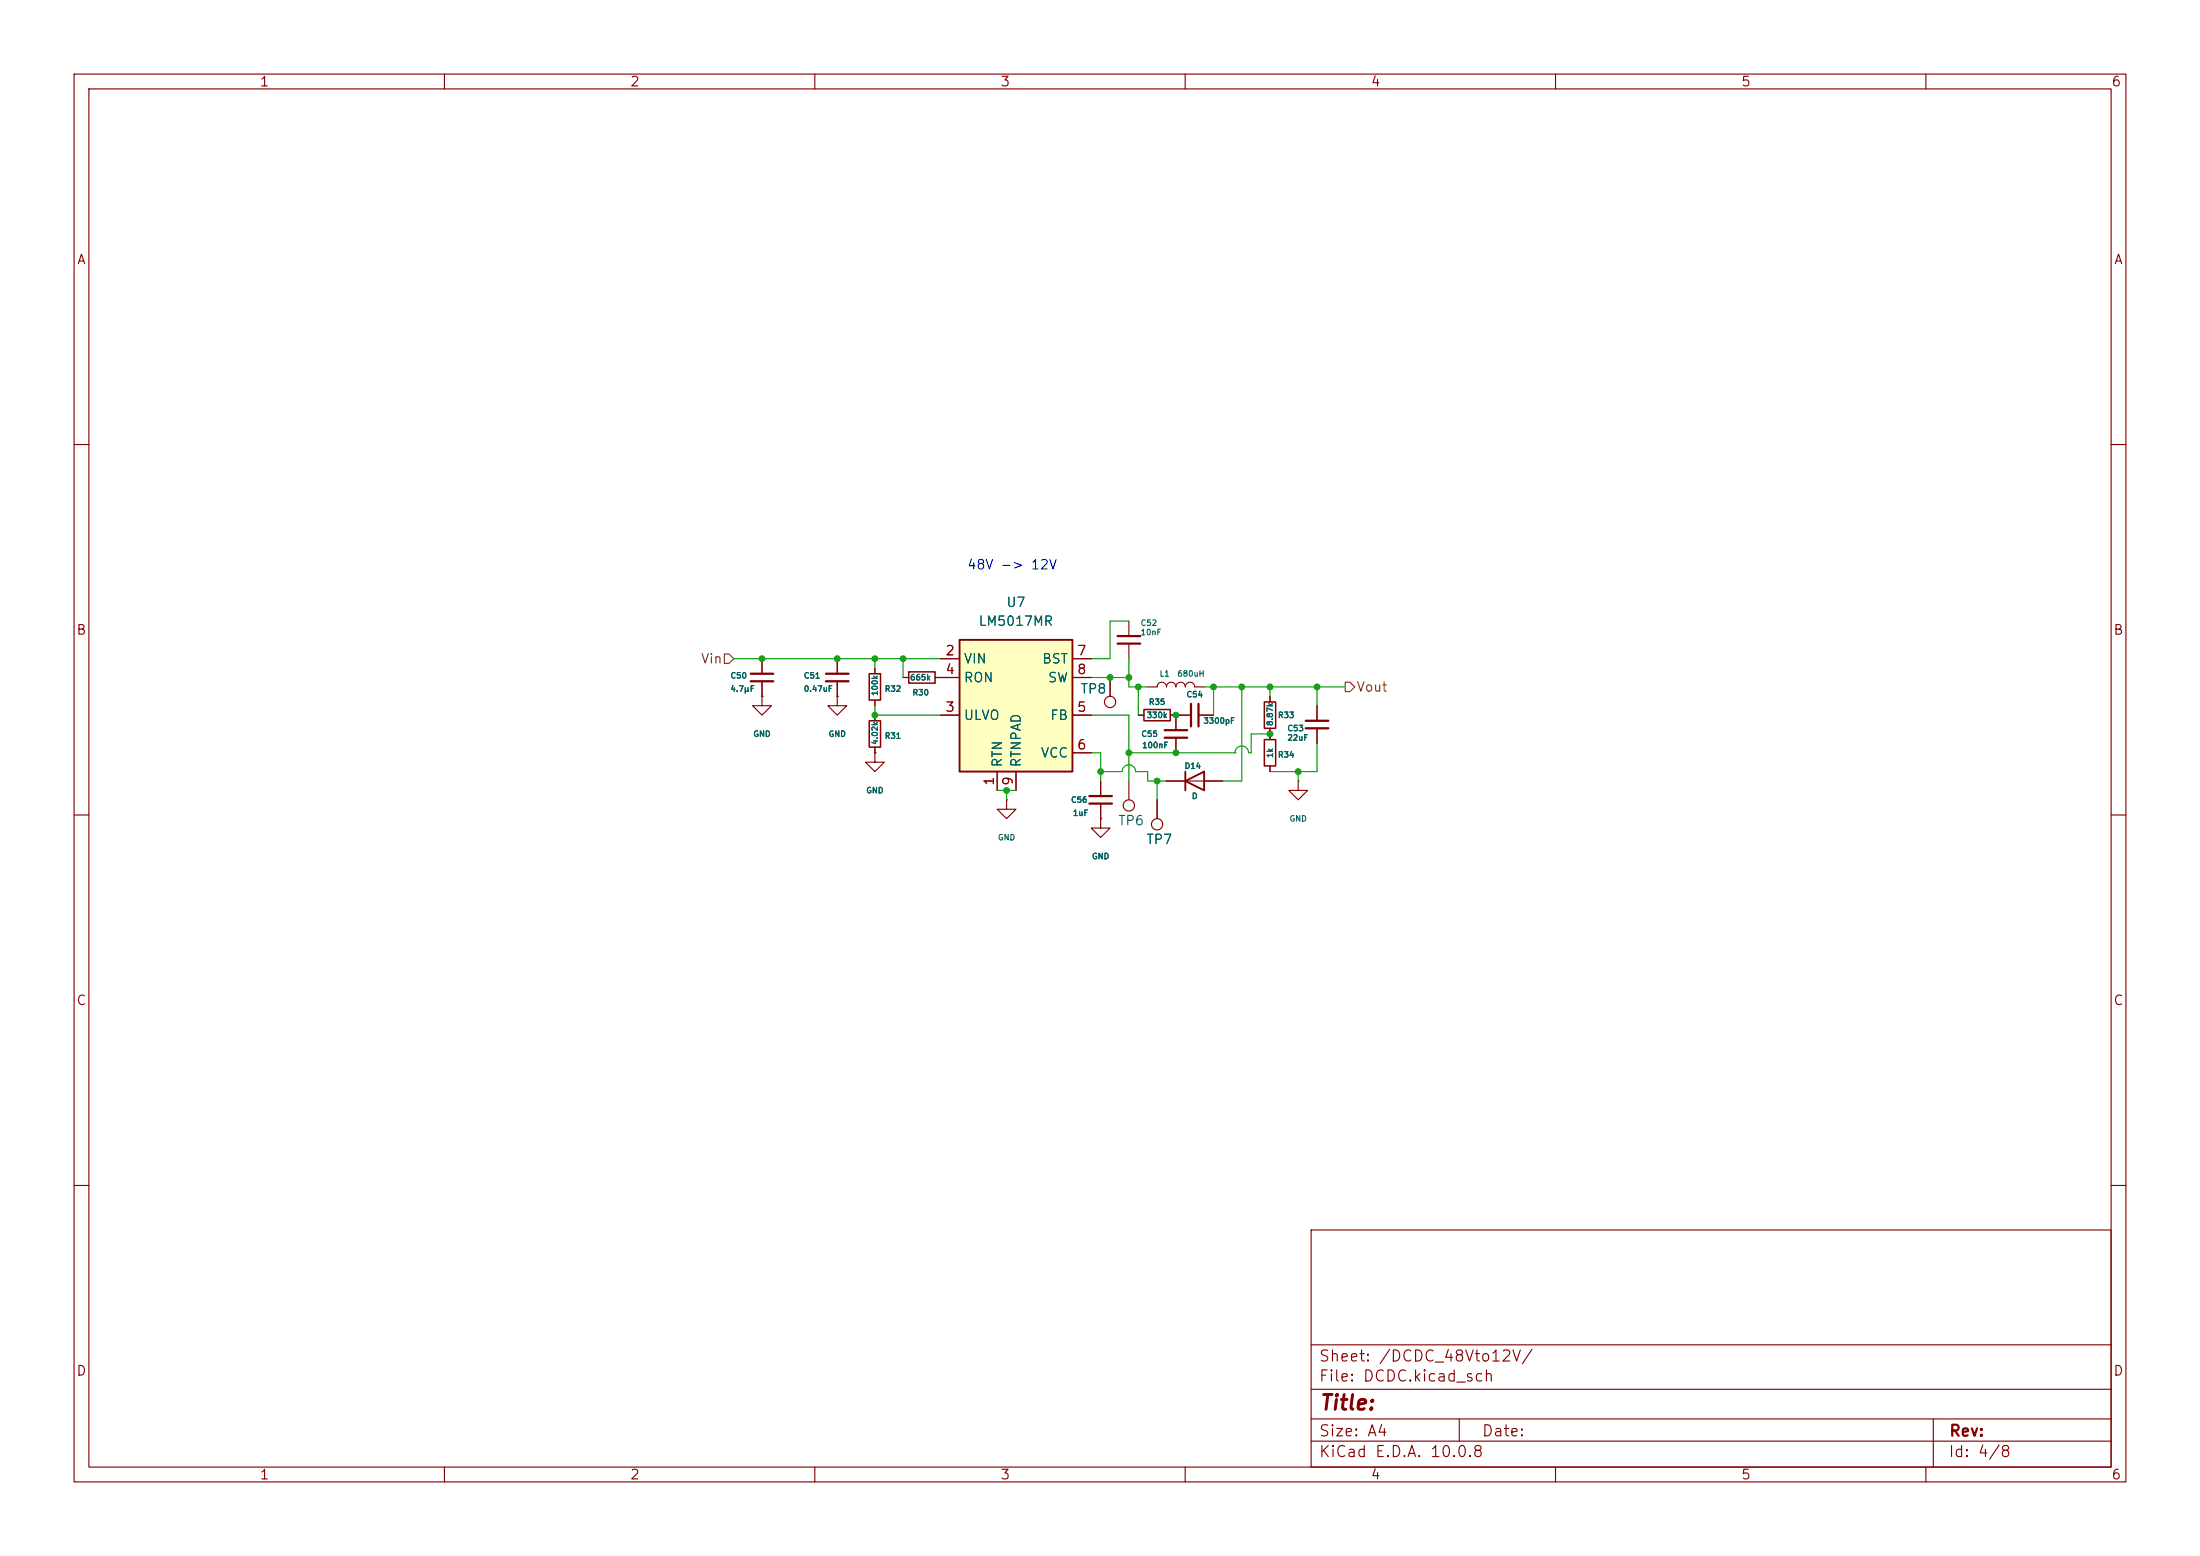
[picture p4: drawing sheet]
(kicad_sch
 (version 20260306)
 (generator "eeschema")
 (generator_version "10.0")
 (paper "A4")
 (lib_symbols
  (symbol "Connector:TestPoint"
   (pin_numbers (hide yes))
   (pin_names
    (offset 0.762) (hide yes)) (exclude_from_sim no) (in_bom yes) (on_board yes)
   (in_pos_files yes)
   (duplicate_pin_numbers_are_jumpers no)
   (property "Reference" "TP" (at 0 6.858 0) (show_name no) (do_not_autoplace no) (effects (font (size 1.27 1.27))))
   (property "Value" "TestPoint" (at 0 5.08 0) (show_name no) (do_not_autoplace no) (effects (font (size 1.27 1.27))))
   (property "Footprint" "" (at 5.08 0 0) (show_name no) (do_not_autoplace no) (hide yes) (effects (font (size 1.27 1.27))))
   (property "Datasheet" "" (at 5.08 0 0) (show_name no) (do_not_autoplace no) (hide yes) (effects (font (size 1.27 1.27))))
   (property "Description" "test point" (at 0 0 0) (show_name no) (do_not_autoplace no) (hide yes) (effects (font (size 1.27 1.27))))
   (symbol "TestPoint_0_1"
    (circle (center 0 3.302) (radius 0.762) (stroke (width 0) (type default)) (fill (type none))))
   (symbol "TestPoint_1_1"
    (pin passive line (at 0 0 90) (length 2.54) (name "1" (effects (font (size 1.27 1.27)))) (number "1" (effects (font (size 1.27 1.27))))))
   (embedded_fonts no))
  (symbol "Device:C_Small"
   (pin_numbers (hide yes))
   (pin_names
    (offset 0.254) (hide yes)) (exclude_from_sim no) (in_bom yes) (on_board yes)
   (in_pos_files yes)
   (duplicate_pin_numbers_are_jumpers no)
   (property "Reference" "C" (at 0.254 1.778 0) (show_name no) (do_not_autoplace no) (effects (font (size 1.27 1.27)) (justify left)))
   (property "Value" "C_Small" (at 0.254 -2.032 0) (show_name no) (do_not_autoplace no) (effects (font (size 1.27 1.27)) (justify left)))
   (property "Footprint" "" (at 0 0 0) (show_name no) (do_not_autoplace no) (hide yes) (effects (font (size 1.27 1.27))))
   (property "Datasheet" "" (at 0 0 0) (show_name no) (do_not_autoplace no) (hide yes) (effects (font (size 1.27 1.27))))
   (property "Description" "Unpolarized capacitor, small symbol" (at 0 -10.16 0) (show_name no) (do_not_autoplace no) (hide yes) (effects (font (size 1.27 1.27))))
   (symbol "C_Small_0_1"
    (polyline (pts (xy -1.524 0.508) (xy 1.524 0.508)) (stroke (width 0.3048) (type default)) (fill (type none)))
    (polyline (pts (xy -1.524 -0.508) (xy 1.524 -0.508)) (stroke (width 0.3048) (type default)) (fill (type none))))
   (symbol "C_Small_1_1"
    (pin passive line (at 0 2.54 270) (length 2.032) (name "" (effects (font (size 1.27 1.27)))) (number "1" (effects (font (size 1.27 1.27)))))
    (pin passive line (at 0 -2.54 90) (length 2.032) (name "" (effects (font (size 1.27 1.27)))) (number "2" (effects (font (size 1.27 1.27))))))
   (embedded_fonts no))
  (symbol "Device:D"
   (pin_numbers (hide yes))
   (pin_names
    (offset 1.016) (hide yes)) (exclude_from_sim no) (in_bom yes) (on_board yes)
   (in_pos_files yes)
   (duplicate_pin_numbers_are_jumpers no)
   (property "Reference" "D" (at 0 2.54 0) (show_name no) (do_not_autoplace no) (effects (font (size 1.27 1.27))))
   (property "Value" "D" (at 0 -2.54 0) (show_name no) (do_not_autoplace no) (effects (font (size 1.27 1.27))))
   (property "Footprint" "" (at 0 0 0) (show_name no) (do_not_autoplace no) (hide yes) (effects (font (size 1.27 1.27))))
   (property "Datasheet" "" (at 0 0 0) (show_name no) (do_not_autoplace no) (hide yes) (effects (font (size 1.27 1.27))))
   (property "Description" "Diode" (at 0 0 0) (show_name no) (do_not_autoplace no) (hide yes) (effects (font (size 1.27 1.27))))
   (property "Sim.Device" "D" (at 0 0 0) (show_name no) (do_not_autoplace no) (hide yes) (effects (font (size 1.27 1.27))))
   (property "Sim.Pins" "1=K 2=A" (at 0 0 0) (show_name no) (do_not_autoplace no) (hide yes) (effects (font (size 1.27 1.27))))
   (symbol "D_0_1"
    (polyline (pts (xy -1.27 1.27) (xy -1.27 -1.27)) (stroke (width 0.254) (type default)) (fill (type none)))
    (polyline (pts (xy 1.27 1.27) (xy 1.27 -1.27) (xy -1.27 0) (xy 1.27 1.27)) (stroke (width 0.254) (type default)) (fill (type none)))
    (polyline (pts (xy 1.27 0) (xy -1.27 0)) (stroke (width 0) (type default)) (fill (type none))))
   (symbol "D_1_1"
    (pin passive line (at -3.81 0 0) (length 2.54) (name "K" (effects (font (size 1.27 1.27)))) (number "1" (effects (font (size 1.27 1.27)))))
    (pin passive line (at 3.81 0 180) (length 2.54) (name "A" (effects (font (size 1.27 1.27)))) (number "2" (effects (font (size 1.27 1.27))))))
   (embedded_fonts no))
  (symbol "Device:L"
   (pin_numbers (hide yes))
   (pin_names
    (offset 1.016) (hide yes)) (exclude_from_sim no) (in_bom yes) (on_board yes)
   (in_pos_files yes)
   (duplicate_pin_numbers_are_jumpers no)
   (property "Reference" "L" (at -1.27 0 90) (show_name no) (do_not_autoplace no) (effects (font (size 1.27 1.27))))
   (property "Value" "L" (at 1.905 0 90) (show_name no) (do_not_autoplace no) (effects (font (size 1.27 1.27))))
   (property "Footprint" "" (at 0 0 0) (show_name no) (do_not_autoplace no) (hide yes) (effects (font (size 1.27 1.27))))
   (property "Datasheet" "" (at 0 0 0) (show_name no) (do_not_autoplace no) (hide yes) (effects (font (size 1.27 1.27))))
   (property "Description" "Inductor" (at 0 0 0) (show_name no) (do_not_autoplace no) (hide yes) (effects (font (size 1.27 1.27))))
   (symbol "L_0_1"
    (arc (start 0 2.54) (mid 0.6323 1.905) (end 0 1.27) (stroke (width 0) (type default)) (fill (type none)))
    (arc (start 0 1.27) (mid 0.6323 0.635) (end 0 0) (stroke (width 0) (type default)) (fill (type none)))
    (arc (start 0 0) (mid 0.6323 -0.635) (end 0 -1.27) (stroke (width 0) (type default)) (fill (type none)))
    (arc (start 0 -1.27) (mid 0.6323 -1.905) (end 0 -2.54) (stroke (width 0) (type default)) (fill (type none))))
   (symbol "L_1_1"
    (pin passive line (at 0 3.81 270) (length 1.27) (name "1" (effects (font (size 1.27 1.27)))) (number "1" (effects (font (size 1.27 1.27)))))
    (pin passive line (at 0 -3.81 90) (length 1.27) (name "2" (effects (font (size 1.27 1.27)))) (number "2" (effects (font (size 1.27 1.27))))))
   (embedded_fonts no))
  (symbol "Device:R_Small"
   (pin_numbers (hide yes))
   (pin_names
    (offset 0.254) (hide yes)) (exclude_from_sim no) (in_bom yes) (on_board yes)
   (in_pos_files yes)
   (duplicate_pin_numbers_are_jumpers no)
   (property "Reference" "R" (at 0 0 90) (show_name no) (do_not_autoplace no) (effects (font (size 1.016 1.016))))
   (property "Value" "R_Small" (at 1.778 0 90) (show_name no) (do_not_autoplace no) (effects (font (size 1.27 1.27))))
   (property "Footprint" "" (at 0 0 0) (show_name no) (do_not_autoplace no) (hide yes) (effects (font (size 1.27 1.27))))
   (property "Datasheet" "" (at 0 0 0) (show_name no) (do_not_autoplace no) (hide yes) (effects (font (size 1.27 1.27))))
   (property "Description" "Resistor, small symbol" (at 0 0 0) (show_name no) (do_not_autoplace no) (hide yes) (effects (font (size 1.27 1.27))))
   (symbol "R_Small_0_1"
    (rectangle (start -0.762 1.778) (end 0.762 -1.778) (stroke (width 0.2032) (type default)) (fill (type none))))
   (symbol "R_Small_1_1"
    (pin passive line (at 0 2.54 270) (length 0.762) (name "" (effects (font (size 1.27 1.27)))) (number "1" (effects (font (size 1.27 1.27)))))
    (pin passive line (at 0 -2.54 90) (length 0.762) (name "" (effects (font (size 1.27 1.27)))) (number "2" (effects (font (size 1.27 1.27))))))
   (embedded_fonts no))
  (symbol "Regulator_Switching:LM5017MR" (exclude_from_sim no) (in_bom yes) (on_board yes)
   (in_pos_files yes)
   (duplicate_pin_numbers_are_jumpers no)
   (property "Reference" "U" (at -7.62 8.89 0) (show_name no) (do_not_autoplace no) (effects (font (size 1.27 1.27)) (justify left)))
   (property "Value" "LM5017MR" (at 0 8.89 0) (show_name no) (do_not_autoplace no) (effects (font (size 1.27 1.27)) (justify left)))
   (property "Footprint" "Package_SO:SOIC-8-1EP_3.9x4.9mm_P1.27mm_EP2.95x4.9mm_Mask2.71x3.4mm_ThermalVias" (at 1.27 -11.43 0) (show_name no) (do_not_autoplace no) (hide yes) (effects (font (size 1.27 1.27)
    (italic yes)) (justify left)))
   (property "Datasheet" "http://www.ti.com/lit/ds/symlink/lm5017.pdf" (at 0 0 0) (show_name no) (do_not_autoplace no) (hide yes) (effects (font (size 1.27 1.27))))
   (property "Description" "600mA, 100V Step-Down Switching Regulator, PowerSO-8" (at 0 0 0) (show_name no) (do_not_autoplace no) (hide yes) (effects (font (size 1.27 1.27))))
   (symbol "LM5017MR_0_1"
    (rectangle (start -7.62 7.62) (end 7.62 -10.16) (stroke (width 0.254) (type default)) (fill (type background))))
   (symbol "LM5017MR_1_1"
    (pin power_in line (at -2.54 -12.7 90) (length 2.54) (name "RTN" (effects (font (size 1.27 1.27)))) (number "1" (effects (font (size 1.27 1.27)))))
    (pin power_in line (at -10.16 5.08 0) (length 2.54) (name "VIN" (effects (font (size 1.27 1.27)))) (number "2" (effects (font (size 1.27 1.27)))))
    (pin input line (at -10.16 -2.54 0) (length 2.54) (name "ULVO" (effects (font (size 1.27 1.27)))) (number "3" (effects (font (size 1.27 1.27)))))
    (pin input line (at -10.16 2.54 0) (length 2.54) (name "RON" (effects (font (size 1.27 1.27)))) (number "4" (effects (font (size 1.27 1.27)))))
    (pin input line (at 10.16 -2.54 180) (length 2.54) (name "FB" (effects (font (size 1.27 1.27)))) (number "5" (effects (font (size 1.27 1.27)))))
    (pin output line (at 10.16 -7.62 180) (length 2.54) (name "VCC" (effects (font (size 1.27 1.27)))) (number "6" (effects (font (size 1.27 1.27)))))
    (pin input line (at 10.16 5.08 180) (length 2.54) (name "BST" (effects (font (size 1.27 1.27)))) (number "7" (effects (font (size 1.27 1.27)))))
    (pin output line (at 10.16 2.54 180) (length 2.54) (name "SW" (effects (font (size 1.27 1.27)))) (number "8" (effects (font (size 1.27 1.27)))))
    (pin power_in line (at 0 -12.7 90) (length 2.54) (name "RTNPAD" (effects (font (size 1.27 1.27)))) (number "9" (effects (font (size 1.27 1.27))))))
   (embedded_fonts no))
  (symbol "power:GND"
   (power global)
   (pin_numbers (hide yes))
   (pin_names
    (offset 0) (hide yes)) (exclude_from_sim no) (in_bom yes) (on_board yes)
   (in_pos_files yes)
   (duplicate_pin_numbers_are_jumpers no)
   (property "Reference" "#PWR" (at 0 -6.35 0) (show_name no) (do_not_autoplace no) (hide yes) (effects (font (size 1.27 1.27))))
   (property "Value" "GND" (at 0 -3.81 0) (show_name no) (do_not_autoplace no) (effects (font (size 1.27 1.27))))
   (property "Footprint" "" (at 0 0 0) (show_name no) (do_not_autoplace no) (hide yes) (effects (font (size 1.27 1.27))))
   (property "Datasheet" "" (at 0 0 0) (show_name no) (do_not_autoplace no) (hide yes) (effects (font (size 1.27 1.27))))
   (property "Description" "Power symbol creates a global label with name \"GND\" , ground" (at 0 0 0) (show_name no) (do_not_autoplace no) (hide yes) (effects (font (size 1.27 1.27))))
   (symbol "GND_0_1"
    (polyline (pts (xy 0 0) (xy 0 -1.27) (xy 1.27 -1.27) (xy 0 -2.54) (xy -1.27 -1.27) (xy 0 -1.27)) (stroke (width 0) (type default)) (fill (type none))))
   (symbol "GND_1_1"
    (pin power_in line (at 0 0 270) (length 0) (name "" (effects (font (size 1.27 1.27)))) (number "1" (effects (font (size 1.27 1.27))))))
   (embedded_fonts no)))
 (text "48V -> 12V\n"
  (exclude_from_sim no)
  (at 136.652 76.454 0)
  (effects (font (size 1.27 1.27))))
 (junction
  (at 118.11 96.52)
  (diameter 0)
  (color 0 0 0 0))
 (junction
  (at 177.8 92.71)
  (diameter 0)
  (color 0 0 0 0))
 (junction
  (at 148.59 104.14)
  (diameter 0)
  (color 0 0 0 0))
 (junction
  (at 171.45 92.71)
  (diameter 0)
  (color 0 0 0 0))
 (junction
  (at 113.03 88.9)
  (diameter 0)
  (color 0 0 0 0))
 (junction
  (at 135.89 106.68)
  (diameter 0)
  (color 0 0 0 0))
 (junction
  (at 149.86 91.44)
  (diameter 0)
  (color 0 0 0 0))
 (junction
  (at 152.4 101.6)
  (diameter 0)
  (color 0 0 0 0))
 (junction
  (at 121.92 88.9)
  (diameter 0)
  (color 0 0 0 0))
 (junction
  (at 102.87 88.9)
  (diameter 0)
  (color 0 0 0 0))
 (junction
  (at 171.45 99.06)
  (diameter 0)
  (color 0 0 0 0))
 (junction
  (at 153.67 92.71)
  (diameter 0)
  (color 0 0 0 0))
 (junction
  (at 163.83 92.71)
  (diameter 0)
  (color 0 0 0 0))
 (junction
  (at 118.11 88.9)
  (diameter 0)
  (color 0 0 0 0))
 (junction
  (at 158.75 101.6)
  (diameter 0)
  (color 0 0 0 0))
 (junction
  (at 156.21 105.41)
  (diameter 0)
  (color 0 0 0 0))
 (junction
  (at 152.4 91.44)
  (diameter 0)
  (color 0 0 0 0))
 (junction
  (at 167.64 92.71)
  (diameter 0)
  (color 0 0 0 0))
 (junction
  (at 175.26 104.14)
  (diameter 0)
  (color 0 0 0 0))
 (junction
  (at 158.75 96.52)
  (diameter 0)
  (color 0 0 0 0))
 (wire
  (pts (xy 121.92 88.9) (xy 121.92 91.44))
  (stroke (width 0) (type default)))
 (wire
  (pts (xy 135.89 106.68) (xy 135.89 107.95))
  (stroke (width 0) (type default)))
 (wire
  (pts (xy 148.59 101.6) (xy 147.32 101.6))
  (stroke (width 0) (type default)))
 (wire
  (pts (xy 158.75 101.6) (xy 152.4 101.6))
  (stroke (width 0) (type default)))
 (wire
  (pts (xy 163.83 92.71) (xy 163.83 96.52))
  (stroke (width 0) (type default)))
 (wire
  (pts (xy 135.89 106.68) (xy 137.16 106.68))
  (stroke (width 0) (type default)))
 (wire
  (pts (xy 147.32 96.52) (xy 152.4 96.52))
  (stroke (width 0) (type default)))
 (wire
  (pts (xy 149.86 91.44) (xy 152.4 91.44))
  (stroke (width 0) (type default)))
 (wire
  (pts (xy 157.48 105.41) (xy 156.21 105.41))
  (stroke (width 0) (type default)))
 (wire
  (pts (xy 171.45 104.14) (xy 175.26 104.14))
  (stroke (width 0) (type default)))
 (wire
  (pts (xy 167.64 105.41) (xy 167.64 92.71))
  (stroke (width 0) (type default)))
 (wire
  (pts (xy 152.4 101.6) (xy 152.4 96.52))
  (stroke (width 0) (type default)))
 (wire
  (pts (xy 177.8 100.33) (xy 177.8 104.14))
  (stroke (width 0) (type default)))
 (wire
  (pts (xy 168.91 99.06) (xy 171.45 99.06))
  (stroke (width 0) (type default)))
 (wire
  (pts (xy 154.94 105.41) (xy 154.94 104.14))
  (stroke (width 0) (type default)))
 (wire
  (pts (xy 99.06 88.9) (xy 102.87 88.9))
  (stroke (width 0) (type default)))
 (wire
  (pts (xy 153.67 92.71) (xy 154.94 92.71))
  (stroke (width 0) (type default)))
 (wire
  (pts (xy 152.4 101.6) (xy 152.4 105.41))
  (stroke (width 0) (type default)))
 (wire
  (pts (xy 162.56 92.71) (xy 163.83 92.71))
  (stroke (width 0) (type default)))
 (wire
  (pts (xy 152.4 83.82) (xy 149.86 83.82))
  (stroke (width 0) (type default)))
 (wire
  (pts (xy 175.26 104.14) (xy 175.26 105.41))
  (stroke (width 0) (type default)))
 (wire
  (pts (xy 158.75 101.6) (xy 168.91 101.6))
  (stroke (width 0) (type default)))
 (wire
  (pts (xy 152.4 92.71) (xy 153.67 92.71))
  (stroke (width 0) (type default)))
 (wire
  (pts (xy 118.11 95.25) (xy 118.11 96.52))
  (stroke (width 0) (type default)))
 (wire
  (pts (xy 171.45 92.71) (xy 171.45 93.98))
  (stroke (width 0) (type default)))
 (wire
  (pts (xy 118.11 90.17) (xy 118.11 88.9))
  (stroke (width 0) (type default)))
 (wire
  (pts (xy 156.21 105.41) (xy 154.94 105.41))
  (stroke (width 0) (type default)))
 (wire
  (pts (xy 118.11 96.52) (xy 127 96.52))
  (stroke (width 0) (type default)))
 (wire
  (pts (xy 171.45 92.71) (xy 177.8 92.71))
  (stroke (width 0) (type default)))
 (wire
  (pts (xy 163.83 92.71) (xy 167.64 92.71))
  (stroke (width 0) (type default)))
 (wire
  (pts (xy 165.1 105.41) (xy 167.64 105.41))
  (stroke (width 0) (type default)))
 (wire
  (pts (xy 147.32 91.44) (xy 149.86 91.44))
  (stroke (width 0) (type default)))
 (wire
  (pts (xy 148.59 101.6) (xy 148.59 105.41))
  (stroke (width 0) (type default)))
 (wire
  (pts (xy 102.87 88.9) (xy 113.03 88.9))
  (stroke (width 0) (type default)))
 (wire
  (pts (xy 177.8 92.71) (xy 177.8 95.25))
  (stroke (width 0) (type default)))
 (wire
  (pts (xy 134.62 106.68) (xy 135.89 106.68))
  (stroke (width 0) (type default)))
 (wire
  (pts (xy 177.8 104.14) (xy 175.26 104.14))
  (stroke (width 0) (type default)))
 (wire
  (pts (xy 153.67 92.71) (xy 153.67 96.52))
  (stroke (width 0) (type default)))
 (wire
  (pts (xy 168.91 101.6) (xy 168.91 99.06))
  (stroke (width 0) (type default)))
 (wire
  (pts (xy 149.86 83.82) (xy 149.86 88.9))
  (stroke (width 0) (type default)))
 (wire
  (pts (xy 113.03 88.9) (xy 121.92 88.9))
  (stroke (width 0) (type default)))
 (wire
  (pts (xy 156.21 105.41) (xy 156.21 107.95))
  (stroke (width 0) (type default)))
 (wire
  (pts (xy 154.94 104.14) (xy 148.59 104.14))
  (stroke (width 0) (type default)))
 (wire
  (pts (xy 152.4 88.9) (xy 152.4 92.71))
  (stroke (width 0) (type default)))
 (wire
  (pts (xy 149.86 88.9) (xy 147.32 88.9))
  (stroke (width 0) (type default)))
 (wire
  (pts (xy 167.64 92.71) (xy 171.45 92.71))
  (stroke (width 0) (type default)))
 (wire
  (pts (xy 177.8 92.71) (xy 181.61 92.71))
  (stroke (width 0) (type default)))
 (wire
  (pts (xy 121.92 88.9) (xy 127 88.9))
  (stroke (width 0) (type default)))
 (hierarchical_label "Vout"
  (shape output)
  (at 181.61 92.71 0)
  (effects (font (size 1.27 1.27)) (justify left)))
 (hierarchical_label "Vin"
  (shape input)
  (at 99.06 88.9 180)
  (effects (font (size 1.27 1.27)) (justify right)))
 (symbol
  (lib_id "Device:D")
  (at 161.29 105.41 0)
  (unit 1)
  (body_style 1)
  (exclude_from_sim no)
  (in_bom yes)
  (on_board yes)
  (in_pos_files yes)
  (dnp no)
  (property "Reference" "D14" (at 161.036 103.378 0) (show_name no) (do_not_autoplace no) (effects (font (size 0.762 0.762))))
  (property "Value" "D" (at 161.29 107.442 0) (show_name no) (do_not_autoplace no) (effects (font (size 0.762 0.762))))
  (property "Footprint" "PCM_JLCPCB:D_DO-214AC(SMA)" (at 161.29 105.41 0) (hide yes) (show_name no) (do_not_autoplace no) (effects (font (size 1.27 1.27))))
  (property "Datasheet" "" (at 161.29 105.41 0) (hide yes) (show_name no) (do_not_autoplace no) (effects (font (size 1.27 1.27))))
  (property "Description" "Diode" (at 161.29 105.41 0) (hide yes) (show_name no) (do_not_autoplace no) (effects (font (size 1.27 1.27))))
  (property "Sim.Device" "D" (at 161.29 105.41 0) (hide yes) (show_name no) (do_not_autoplace no) (effects (font (size 1.27 1.27))))
  (property "Sim.Pins" "1=K 2=A" (at 161.29 105.41 0) (hide yes) (show_name no) (do_not_autoplace no) (effects (font (size 1.27 1.27))))
  (pin "1")
  (pin "2"))
 (symbol
  (lib_id "power:GND")
  (at 135.89 107.95 0)
  (unit 1)
  (body_style 1)
  (exclude_from_sim no)
  (in_bom yes)
  (on_board yes)
  (in_pos_files yes)
  (dnp no)
  (fields_autoplaced yes)
  (property "Reference" "#PWR084" (at 135.89 114.3 0) (hide yes) (show_name no) (do_not_autoplace no) (effects (font (size 1.27 1.27))))
  (property "Value" "GND" (at 135.89 113.03 0) (show_name no) (do_not_autoplace no) (effects (font (size 0.762 0.762))))
  (property "Footprint" "" (at 135.89 107.95 0) (hide yes) (show_name no) (do_not_autoplace no) (effects (font (size 1.27 1.27))))
  (property "Datasheet" "" (at 135.89 107.95 0) (hide yes) (show_name no) (do_not_autoplace no) (effects (font (size 1.27 1.27))))
  (property "Description" "Power symbol creates a global label with name \"GND\" , ground" (at 135.89 107.95 0) (hide yes) (show_name no) (do_not_autoplace no) (effects (font (size 1.27 1.27))))
  (pin "1"))
 (symbol
  (lib_id "power:GND")
  (at 113.03 93.98 0)
  (unit 1)
  (body_style 1)
  (exclude_from_sim no)
  (in_bom yes)
  (on_board yes)
  (in_pos_files yes)
  (dnp no)
  (fields_autoplaced yes)
  (property "Reference" "#PWR088" (at 113.03 100.33 0) (hide yes) (show_name no) (do_not_autoplace no) (effects (font (size 1.27 1.27))))
  (property "Value" "GND" (at 113.03 99.06 0) (show_name no) (do_not_autoplace no) (effects (font (size 0.762 0.762))))
  (property "Footprint" "" (at 113.03 93.98 0) (hide yes) (show_name no) (do_not_autoplace no) (effects (font (size 1.27 1.27))))
  (property "Datasheet" "" (at 113.03 93.98 0) (hide yes) (show_name no) (do_not_autoplace no) (effects (font (size 1.27 1.27))))
  (property "Description" "Power symbol creates a global label with name \"GND\" , ground" (at 113.03 93.98 0) (hide yes) (show_name no) (do_not_autoplace no) (effects (font (size 1.27 1.27))))
  (pin "1"))
 (symbol
  (lib_id "Device:C_Small")
  (at 152.4 86.36 0)
  (unit 1)
  (body_style 1)
  (exclude_from_sim no)
  (in_bom yes)
  (on_board yes)
  (in_pos_files yes)
  (dnp no)
  (property "Reference" "C52" (at 153.924 84.074 0) (show_name no) (do_not_autoplace no) (effects (font (size 0.762 0.762)) (justify left)))
  (property "Value" "10nF" (at 153.924 85.344 0) (show_name no) (do_not_autoplace no) (effects (font (size 0.762 0.762)) (justify left)))
  (property "Footprint" "Capacitor_SMD:C_0603_1608Metric" (at 152.4 86.36 0) (hide yes) (show_name no) (do_not_autoplace no) (effects (font (size 1.27 1.27))))
  (property "Datasheet" "" (at 152.4 86.36 0) (hide yes) (show_name no) (do_not_autoplace no) (effects (font (size 1.27 1.27))))
  (property "Description" "Unpolarized capacitor, small symbol" (at 152.4 96.52 0) (hide yes) (show_name no) (do_not_autoplace no) (effects (font (size 1.27 1.27))))
  (pin "1")
  (pin "2"))
 (symbol
  (lib_id "Device:C_Small")
  (at 102.87 91.44 0)
  (unit 1)
  (body_style 1)
  (exclude_from_sim no)
  (in_bom yes)
  (on_board yes)
  (in_pos_files yes)
  (dnp no)
  (property "Reference" "C50" (at 98.552 91.186 0) (show_name no) (do_not_autoplace no) (effects (font (size 0.762 0.762)) (justify left)))
  (property "Value" "4.7µF" (at 98.552 92.964 0) (show_name no) (do_not_autoplace no) (effects (font (size 0.762 0.762)) (justify left)))
  (property "Footprint" "Capacitor_SMD:C_1210_3225Metric" (at 102.87 91.44 0) (hide yes) (show_name no) (do_not_autoplace no) (effects (font (size 1.27 1.27))))
  (property "Datasheet" "" (at 102.87 91.44 0) (hide yes) (show_name no) (do_not_autoplace no) (effects (font (size 1.27 1.27))))
  (property "Description" "Unpolarized capacitor, small symbol" (at 102.87 101.6 0) (hide yes) (show_name no) (do_not_autoplace no) (effects (font (size 1.27 1.27))))
  (pin "1")
  (pin "2"))
 (symbol
  (lib_id "power:GND")
  (at 175.26 105.41 0)
  (unit 1)
  (body_style 1)
  (exclude_from_sim no)
  (in_bom yes)
  (on_board yes)
  (in_pos_files yes)
  (dnp no)
  (fields_autoplaced yes)
  (property "Reference" "#PWR089" (at 175.26 111.76 0) (hide yes) (show_name no) (do_not_autoplace no) (effects (font (size 1.27 1.27))))
  (property "Value" "GND" (at 175.26 110.49 0) (show_name no) (do_not_autoplace no) (effects (font (size 0.762 0.762))))
  (property "Footprint" "" (at 175.26 105.41 0) (hide yes) (show_name no) (do_not_autoplace no) (effects (font (size 1.27 1.27))))
  (property "Datasheet" "" (at 175.26 105.41 0) (hide yes) (show_name no) (do_not_autoplace no) (effects (font (size 1.27 1.27))))
  (property "Description" "Power symbol creates a global label with name \"GND\" , ground" (at 175.26 105.41 0) (hide yes) (show_name no) (do_not_autoplace no) (effects (font (size 1.27 1.27))))
  (pin "1"))
 (symbol
  (lib_id "Device:R_Small")
  (at 171.45 96.52 0)
  (unit 1)
  (body_style 1)
  (exclude_from_sim no)
  (in_bom yes)
  (on_board yes)
  (in_pos_files yes)
  (dnp no)
  (property "Reference" "R33" (at 172.466 96.52 0) (show_name no) (do_not_autoplace no) (effects (font (size 0.762 0.762)) (justify left)))
  (property "Value" "8.87k" (at 171.45 98.044 90) (show_name no) (do_not_autoplace no) (effects (font (size 0.762 0.762)) (justify left)))
  (property "Footprint" "Resistor_SMD:R_0603_1608Metric" (at 171.45 96.52 0) (hide yes) (show_name no) (do_not_autoplace no) (effects (font (size 1.27 1.27))))
  (property "Datasheet" "" (at 171.45 96.52 0) (hide yes) (show_name no) (do_not_autoplace no) (effects (font (size 1.27 1.27))))
  (property "Description" "Resistor, small symbol" (at 171.45 96.52 0) (hide yes) (show_name no) (do_not_autoplace no) (effects (font (size 1.27 1.27))))
  (pin "2")
  (pin "1"))
 (symbol
  (lib_id "Device:R_Small")
  (at 171.45 101.6 0)
  (unit 1)
  (body_style 1)
  (exclude_from_sim no)
  (in_bom yes)
  (on_board yes)
  (in_pos_files yes)
  (dnp no)
  (property "Reference" "R34" (at 172.466 101.854 0) (show_name no) (do_not_autoplace no) (effects (font (size 0.762 0.762)) (justify left)))
  (property "Value" "1k" (at 171.45 102.362 90) (show_name no) (do_not_autoplace no) (effects (font (size 0.762 0.762)) (justify left)))
  (property "Footprint" "Resistor_SMD:R_0603_1608Metric" (at 171.45 101.6 0) (hide yes) (show_name no) (do_not_autoplace no) (effects (font (size 1.27 1.27))))
  (property "Datasheet" "" (at 171.45 101.6 0) (hide yes) (show_name no) (do_not_autoplace no) (effects (font (size 1.27 1.27))))
  (property "Description" "Resistor, small symbol" (at 171.45 101.6 0) (hide yes) (show_name no) (do_not_autoplace no) (effects (font (size 1.27 1.27))))
  (pin "2")
  (pin "1"))
 (symbol
  (lib_id "power:GND")
  (at 148.59 110.49 0)
  (unit 1)
  (body_style 1)
  (exclude_from_sim no)
  (in_bom yes)
  (on_board yes)
  (in_pos_files yes)
  (dnp no)
  (fields_autoplaced yes)
  (property "Reference" "#PWR090" (at 148.59 116.84 0) (hide yes) (show_name no) (do_not_autoplace no) (effects (font (size 1.27 1.27))))
  (property "Value" "GND" (at 148.59 115.57 0) (show_name no) (do_not_autoplace no) (effects (font (size 0.762 0.762))))
  (property "Footprint" "" (at 148.59 110.49 0) (hide yes) (show_name no) (do_not_autoplace no) (effects (font (size 1.27 1.27))))
  (property "Datasheet" "" (at 148.59 110.49 0) (hide yes) (show_name no) (do_not_autoplace no) (effects (font (size 1.27 1.27))))
  (property "Description" "Power symbol creates a global label with name \"GND\" , ground" (at 148.59 110.49 0) (hide yes) (show_name no) (do_not_autoplace no) (effects (font (size 1.27 1.27))))
  (pin "1"))
 (symbol
  (lib_id "Device:R_Small")
  (at 118.11 92.71 0)
  (unit 1)
  (body_style 1)
  (exclude_from_sim no)
  (in_bom yes)
  (on_board yes)
  (in_pos_files yes)
  (dnp no)
  (property "Reference" "R32" (at 119.38 92.964 0) (show_name no) (do_not_autoplace no) (effects (font (size 0.762 0.762)) (justify left)))
  (property "Value" "100k" (at 118.11 93.98 90) (show_name no) (do_not_autoplace no) (effects (font (size 0.762 0.762)) (justify left)))
  (property "Footprint" "Resistor_SMD:R_0805_2012Metric" (at 118.11 92.71 0) (hide yes) (show_name no) (do_not_autoplace no) (effects (font (size 1.27 1.27))))
  (property "Datasheet" "" (at 118.11 92.71 0) (hide yes) (show_name no) (do_not_autoplace no) (effects (font (size 1.27 1.27))))
  (property "Description" "Resistor, small symbol" (at 118.11 92.71 0) (hide yes) (show_name no) (do_not_autoplace no) (effects (font (size 1.27 1.27))))
  (pin "2")
  (pin "1"))
 (symbol
  (lib_id "Connector:TestPoint")
  (at 149.86 91.44 180)
  (unit 1)
  (body_style 1)
  (exclude_from_sim no)
  (in_bom yes)
  (on_board yes)
  (in_pos_files yes)
  (dnp no)
  (property "Reference" "TP8" (at 145.796 92.964 0) (show_name no) (do_not_autoplace no) (effects (font (size 1.27 1.27)) (justify right)))
  (property "Value" "TestPoint" (at 146.05 98.552 0) (hide yes) (show_name no) (do_not_autoplace no) (effects (font (size 1.27 1.27)) (justify right)))
  (property "Footprint" "TestPoint:TestPoint_Pad_D1.5mm" (at 144.78 91.44 0) (hide yes) (show_name no) (do_not_autoplace no) (effects (font (size 1.27 1.27))))
  (property "Datasheet" "" (at 144.78 91.44 0) (hide yes) (show_name no) (do_not_autoplace no) (effects (font (size 1.27 1.27))))
  (property "Description" "test point" (at 149.86 91.44 0) (hide yes) (show_name no) (do_not_autoplace no) (effects (font (size 1.27 1.27))))
  (pin "1"))
 (symbol
  (lib_id "Device:C_Small")
  (at 161.29 96.52 90)
  (unit 1)
  (body_style 1)
  (exclude_from_sim no)
  (in_bom yes)
  (on_board yes)
  (in_pos_files yes)
  (dnp no)
  (property "Reference" "C54" (at 161.29 93.726 90) (show_name no) (do_not_autoplace no) (effects (font (size 0.762 0.762))))
  (property "Value" "3300pF" (at 164.592 97.282 90) (show_name no) (do_not_autoplace no) (effects (font (size 0.762 0.762))))
  (property "Footprint" "Capacitor_SMD:C_0603_1608Metric" (at 161.29 96.52 0) (hide yes) (show_name no) (do_not_autoplace no) (effects (font (size 1.27 1.27))))
  (property "Datasheet" "" (at 161.29 96.52 0) (hide yes) (show_name no) (do_not_autoplace no) (effects (font (size 1.27 1.27))))
  (property "Description" "Unpolarized capacitor, small symbol" (at 171.45 96.52 0) (hide yes) (show_name no) (do_not_autoplace no) (effects (font (size 1.27 1.27))))
  (pin "2")
  (pin "1"))
 (symbol
  (lib_id "Device:C_Small")
  (at 113.03 91.44 0)
  (unit 1)
  (body_style 1)
  (exclude_from_sim no)
  (in_bom yes)
  (on_board yes)
  (in_pos_files yes)
  (dnp no)
  (property "Reference" "C51" (at 108.458 91.186 0) (show_name no) (do_not_autoplace no) (effects (font (size 0.762 0.762)) (justify left)))
  (property "Value" "0.47uF" (at 108.458 92.964 0) (show_name no) (do_not_autoplace no) (effects (font (size 0.762 0.762)) (justify left)))
  (property "Footprint" "Capacitor_SMD:C_1206_3216Metric" (at 113.03 91.44 0) (hide yes) (show_name no) (do_not_autoplace no) (effects (font (size 1.27 1.27))))
  (property "Datasheet" "" (at 113.03 91.44 0) (hide yes) (show_name no) (do_not_autoplace no) (effects (font (size 1.27 1.27))))
  (property "Description" "Unpolarized capacitor, small symbol" (at 113.03 101.6 0) (hide yes) (show_name no) (do_not_autoplace no) (effects (font (size 1.27 1.27))))
  (pin "1")
  (pin "2"))
 (symbol
  (lib_id "Device:L")
  (at 158.75 92.71 90)
  (unit 1)
  (body_style 1)
  (exclude_from_sim no)
  (in_bom yes)
  (on_board yes)
  (in_pos_files yes)
  (dnp no)
  (property "Reference" "L1" (at 157.226 90.932 90) (show_name no) (do_not_autoplace no) (effects (font (size 0.762 0.762))))
  (property "Value" "680uH" (at 160.782 90.932 90) (show_name no) (do_not_autoplace no) (effects (font (size 0.762 0.762))))
  (property "Footprint" "Inductor_SMD_Wurth:L_Wurth_WE-PD-1210" (at 158.75 92.71 0) (hide yes) (show_name no) (do_not_autoplace no) (effects (font (size 1.27 1.27))))
  (property "Datasheet" "" (at 158.75 92.71 0) (hide yes) (show_name no) (do_not_autoplace no) (effects (font (size 1.27 1.27))))
  (property "Description" "Inductor" (at 158.75 92.71 0) (hide yes) (show_name no) (do_not_autoplace no) (effects (font (size 1.27 1.27))))
  (pin "2")
  (pin "1"))
 (symbol
  (lib_id "Connector:TestPoint")
  (at 152.4 105.41 180)
  (unit 1)
  (body_style 1)
  (exclude_from_sim no)
  (in_bom yes)
  (on_board yes)
  (in_pos_files yes)
  (dnp no)
  (property "Reference" "TP6" (at 150.876 110.744 0) (show_name no) (do_not_autoplace no) (effects (font (size 1.27 1.27)) (justify right)))
  (property "Value" "TestPoint" (at 148.59 112.522 0) (hide yes) (show_name no) (do_not_autoplace no) (effects (font (size 1.27 1.27)) (justify right)))
  (property "Footprint" "TestPoint:TestPoint_Pad_D1.5mm" (at 147.32 105.41 0) (hide yes) (show_name no) (do_not_autoplace no) (effects (font (size 1.27 1.27))))
  (property "Datasheet" "" (at 147.32 105.41 0) (hide yes) (show_name no) (do_not_autoplace no) (effects (font (size 1.27 1.27))))
  (property "Description" "test point" (at 152.4 105.41 0) (hide yes) (show_name no) (do_not_autoplace no) (effects (font (size 1.27 1.27))))
  (pin "1"))
 (symbol
  (lib_id "Device:C_Small")
  (at 148.59 107.95 0)
  (unit 1)
  (body_style 1)
  (exclude_from_sim no)
  (in_bom yes)
  (on_board yes)
  (in_pos_files yes)
  (dnp no)
  (property "Reference" "C56" (at 144.526 107.95 0) (show_name no) (do_not_autoplace no) (effects (font (size 0.762 0.762)) (justify left)))
  (property "Value" "1uF" (at 144.78 109.728 0) (show_name no) (do_not_autoplace no) (effects (font (size 0.762 0.762)) (justify left)))
  (property "Footprint" "Capacitor_SMD:C_0603_1608Metric" (at 148.59 107.95 0) (hide yes) (show_name no) (do_not_autoplace no) (effects (font (size 1.27 1.27))))
  (property "Datasheet" "" (at 148.59 107.95 0) (hide yes) (show_name no) (do_not_autoplace no) (effects (font (size 1.27 1.27))))
  (property "Description" "Unpolarized capacitor, small symbol" (at 148.59 118.11 0) (hide yes) (show_name no) (do_not_autoplace no) (effects (font (size 1.27 1.27))))
  (pin "1")
  (pin "2"))
 (symbol
  (lib_id "Device:R_Small")
  (at 118.11 99.06 0)
  (unit 1)
  (body_style 1)
  (exclude_from_sim no)
  (in_bom yes)
  (on_board yes)
  (in_pos_files yes)
  (dnp no)
  (property "Reference" "R31" (at 119.38 99.314 0) (show_name no) (do_not_autoplace no) (effects (font (size 0.762 0.762)) (justify left)))
  (property "Value" "4.02k" (at 118.11 100.584 90) (show_name no) (do_not_autoplace no) (effects (font (size 0.762 0.762)) (justify left)))
  (property "Footprint" "Resistor_SMD:R_0603_1608Metric" (at 118.11 99.06 0) (hide yes) (show_name no) (do_not_autoplace no) (effects (font (size 1.27 1.27))))
  (property "Datasheet" "" (at 118.11 99.06 0) (hide yes) (show_name no) (do_not_autoplace no) (effects (font (size 1.27 1.27))))
  (property "Description" "Resistor, small symbol" (at 118.11 99.06 0) (hide yes) (show_name no) (do_not_autoplace no) (effects (font (size 1.27 1.27))))
  (pin "2")
  (pin "1"))
 (symbol
  (lib_id "Device:R_Small")
  (at 124.46 91.44 90)
  (unit 1)
  (body_style 1)
  (exclude_from_sim no)
  (in_bom yes)
  (on_board yes)
  (in_pos_files yes)
  (dnp no)
  (property "Reference" "R30" (at 125.476 93.472 90) (show_name no) (do_not_autoplace no) (effects (font (size 0.762 0.762)) (justify left)))
  (property "Value" "665k" (at 125.73 91.44 90) (show_name no) (do_not_autoplace no) (effects (font (size 0.762 0.762)) (justify left)))
  (property "Footprint" "Resistor_SMD:R_0805_2012Metric" (at 124.46 91.44 0) (hide yes) (show_name no) (do_not_autoplace no) (effects (font (size 1.27 1.27))))
  (property "Datasheet" "" (at 124.46 91.44 0) (hide yes) (show_name yes) (do_not_autoplace no) (effects (font (size 1.27 1.27))))
  (property "Description" "Resistor, small symbol" (at 124.46 91.44 0) (hide yes) (show_name no) (do_not_autoplace no) (effects (font (size 1.27 1.27))))
  (pin "2")
  (pin "1"))
 (symbol
  (lib_id "Device:C_Small")
  (at 177.8 97.79 0)
  (unit 1)
  (body_style 1)
  (exclude_from_sim no)
  (in_bom yes)
  (on_board yes)
  (in_pos_files yes)
  (dnp no)
  (property "Reference" "C53" (at 173.736 98.298 0) (show_name no) (do_not_autoplace no) (effects (font (size 0.762 0.762)) (justify left)))
  (property "Value" "22uF" (at 173.736 99.568 0) (show_name no) (do_not_autoplace no) (effects (font (size 0.762 0.762)) (justify left)))
  (property "Footprint" "Capacitor_SMD:C_1210_3225Metric" (at 177.8 97.79 0) (hide yes) (show_name no) (do_not_autoplace no) (effects (font (size 1.27 1.27))))
  (property "Datasheet" "" (at 177.8 97.79 0) (hide yes) (show_name no) (do_not_autoplace no) (effects (font (size 1.27 1.27))))
  (property "Description" "Unpolarized capacitor, small symbol" (at 177.8 107.95 0) (hide yes) (show_name no) (do_not_autoplace no) (effects (font (size 1.27 1.27))))
  (pin "1")
  (pin "2"))
 (symbol
  (lib_id "Device:C_Small")
  (at 158.75 99.06 180)
  (unit 1)
  (body_style 1)
  (exclude_from_sim no)
  (in_bom yes)
  (on_board yes)
  (in_pos_files yes)
  (dnp no)
  (property "Reference" "C55" (at 155.194 99.06 0) (show_name no) (do_not_autoplace no) (effects (font (size 0.762 0.762))))
  (property "Value" "100nF" (at 155.956 100.584 0) (show_name no) (do_not_autoplace no) (effects (font (size 0.762 0.762))))
  (property "Footprint" "Capacitor_SMD:C_0603_1608Metric" (at 158.75 99.06 0) (hide yes) (show_name no) (do_not_autoplace no) (effects (font (size 1.27 1.27))))
  (property "Datasheet" "" (at 158.75 99.06 0) (hide yes) (show_name no) (do_not_autoplace no) (effects (font (size 1.27 1.27))))
  (property "Description" "Unpolarized capacitor, small symbol" (at 158.75 88.9 0) (hide yes) (show_name no) (do_not_autoplace no) (effects (font (size 1.27 1.27))))
  (pin "2")
  (pin "1"))
 (symbol
  (lib_id "power:GND")
  (at 118.11 101.6 0)
  (unit 1)
  (body_style 1)
  (exclude_from_sim no)
  (in_bom yes)
  (on_board yes)
  (in_pos_files yes)
  (dnp no)
  (fields_autoplaced yes)
  (property "Reference" "#PWR087" (at 118.11 107.95 0) (hide yes) (show_name no) (do_not_autoplace no) (effects (font (size 1.27 1.27))))
  (property "Value" "GND" (at 118.11 106.68 0) (show_name no) (do_not_autoplace no) (effects (font (size 0.762 0.762))))
  (property "Footprint" "" (at 118.11 101.6 0) (hide yes) (show_name no) (do_not_autoplace no) (effects (font (size 1.27 1.27))))
  (property "Datasheet" "" (at 118.11 101.6 0) (hide yes) (show_name no) (do_not_autoplace no) (effects (font (size 1.27 1.27))))
  (property "Description" "Power symbol creates a global label with name \"GND\" , ground" (at 118.11 101.6 0) (hide yes) (show_name no) (do_not_autoplace no) (effects (font (size 1.27 1.27))))
  (pin "1"))
 (symbol
  (lib_id "Device:R_Small")
  (at 156.21 96.52 90)
  (unit 1)
  (body_style 1)
  (exclude_from_sim no)
  (in_bom yes)
  (on_board yes)
  (in_pos_files yes)
  (dnp no)
  (property "Reference" "R35" (at 156.21 94.742 90) (show_name no) (do_not_autoplace no) (effects (font (size 0.762 0.762))))
  (property "Value" "330k" (at 156.21 96.52 90) (show_name no) (do_not_autoplace no) (effects (font (size 0.762 0.762))))
  (property "Footprint" "Resistor_SMD:R_0805_2012Metric" (at 156.21 96.52 0) (hide yes) (show_name no) (do_not_autoplace no) (effects (font (size 1.27 1.27))))
  (property "Datasheet" "" (at 156.21 96.52 0) (hide yes) (show_name no) (do_not_autoplace no) (effects (font (size 1.27 1.27))))
  (property "Description" "Resistor, small symbol" (at 156.21 96.52 0) (hide yes) (show_name no) (do_not_autoplace no) (effects (font (size 1.27 1.27))))
  (pin "2")
  (pin "1"))
 (symbol
  (lib_id "Regulator_Switching:LM5017MR")
  (at 137.16 93.98 0)
  (unit 1)
  (body_style 1)
  (exclude_from_sim no)
  (in_bom yes)
  (on_board yes)
  (in_pos_files yes)
  (dnp no)
  (fields_autoplaced yes)
  (property "Reference" "U7" (at 137.16 81.28 0) (show_name no) (do_not_autoplace no) (effects (font (size 1.27 1.27))))
  (property "Value" "LM5017MR" (at 137.16 83.82 0) (show_name no) (do_not_autoplace no) (effects (font (size 1.27 1.27))))
  (property "Footprint" "Package_SO:SOIC-8-1EP_3.9x4.9mm_P1.27mm_EP2.95x4.9mm_Mask2.71x3.4mm_ThermalVias" (at 138.43 105.41 0) (hide yes) (show_name no) (do_not_autoplace no) (effects (font (size 1.27 1.27)
    (italic yes)) (justify left)))
  (property "Datasheet" "http://www.ti.com/lit/ds/symlink/lm5017.pdf" (at 137.16 93.98 0) (hide yes) (show_name no) (do_not_autoplace no) (effects (font (size 1.27 1.27))))
  (property "Description" "600mA, 100V Step-Down Switching Regulator, PowerSO-8" (at 137.16 93.98 0) (hide yes) (show_name no) (do_not_autoplace no) (effects (font (size 1.27 1.27))))
  (pin "2")
  (pin "3")
  (pin "7")
  (pin "6")
  (pin "9")
  (pin "8")
  (pin "4")
  (pin "1")
  (pin "5"))
 (symbol
  (lib_id "power:GND")
  (at 102.87 93.98 0)
  (unit 1)
  (body_style 1)
  (exclude_from_sim no)
  (in_bom yes)
  (on_board yes)
  (in_pos_files yes)
  (dnp no)
  (fields_autoplaced yes)
  (property "Reference" "#PWR086" (at 102.87 100.33 0) (hide yes) (show_name no) (do_not_autoplace no) (effects (font (size 1.27 1.27))))
  (property "Value" "GND" (at 102.87 99.06 0) (show_name no) (do_not_autoplace no) (effects (font (size 0.762 0.762))))
  (property "Footprint" "" (at 102.87 93.98 0) (hide yes) (show_name no) (do_not_autoplace no) (effects (font (size 1.27 1.27))))
  (property "Datasheet" "" (at 102.87 93.98 0) (hide yes) (show_name no) (do_not_autoplace no) (effects (font (size 1.27 1.27))))
  (property "Description" "Power symbol creates a global label with name \"GND\" , ground" (at 102.87 93.98 0) (hide yes) (show_name no) (do_not_autoplace no) (effects (font (size 1.27 1.27))))
  (pin "1"))
 (symbol
  (lib_id "Connector:TestPoint")
  (at 156.21 107.95 180)
  (unit 1)
  (body_style 1)
  (exclude_from_sim no)
  (in_bom yes)
  (on_board yes)
  (in_pos_files yes)
  (dnp no)
  (property "Reference" "TP7" (at 154.686 113.284 0) (show_name no) (do_not_autoplace no) (effects (font (size 1.27 1.27)) (justify right)))
  (property "Value" "TestPoint" (at 152.4 115.062 0) (hide yes) (show_name no) (do_not_autoplace no) (effects (font (size 1.27 1.27)) (justify right)))
  (property "Footprint" "TestPoint:TestPoint_Pad_D1.5mm" (at 151.13 107.95 0) (hide yes) (show_name no) (do_not_autoplace no) (effects (font (size 1.27 1.27))))
  (property "Datasheet" "" (at 151.13 107.95 0) (hide yes) (show_name no) (do_not_autoplace no) (effects (font (size 1.27 1.27))))
  (property "Description" "test point" (at 156.21 107.95 0) (hide yes) (show_name no) (do_not_autoplace no) (effects (font (size 1.27 1.27))))
  (pin "1")))
